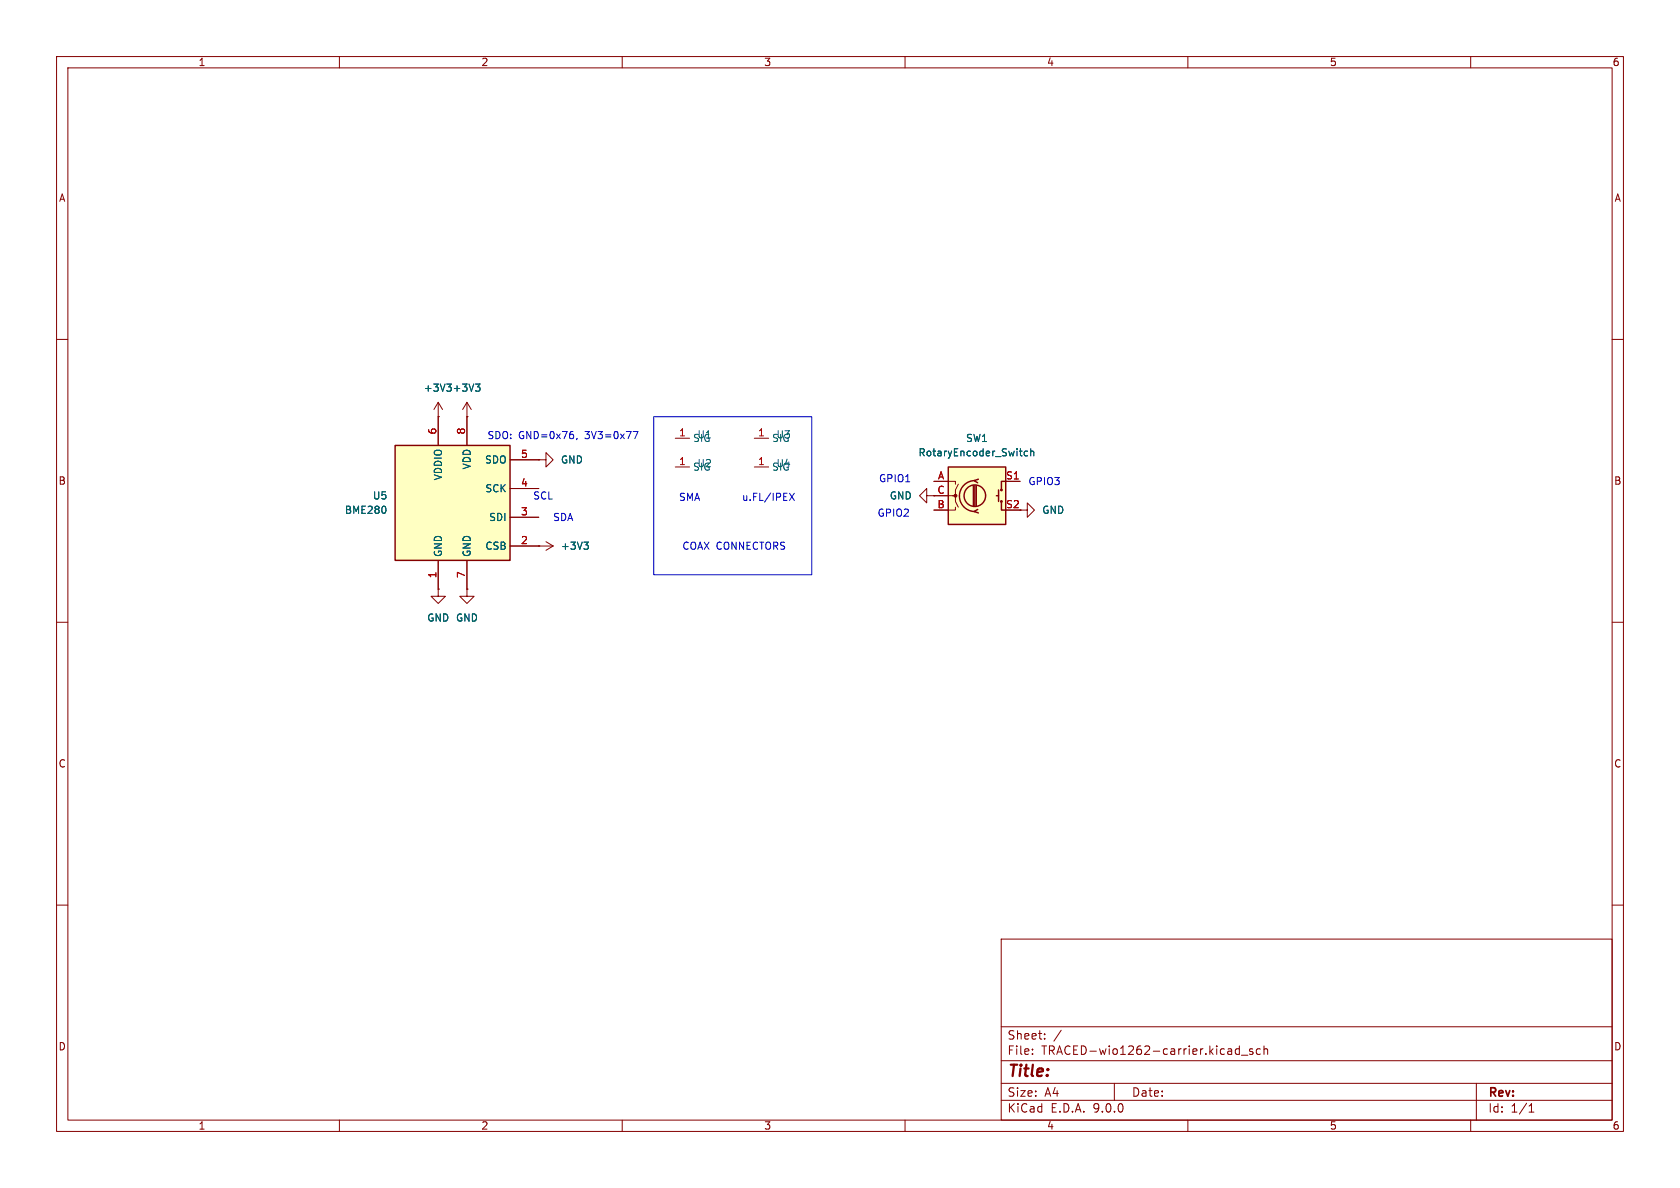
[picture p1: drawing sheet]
<svg xmlns="http://www.w3.org/2000/svg" width="297mm" height="210mm" viewBox="0 0 297 210" stroke-linecap="round" stroke-linejoin="round" font-family="sans-serif">
<g fill="none" stroke="#840000" stroke-width=".18">
<path d="M10 10h277v190h-277zM12 12h273v186h-273zM60 10v2M110 10v2M160 10v2M210 10v2M260 10v2M10 60h2M119.4 77.5h2.5M133.3 77.5h2.6M285 60h2M119.4 82.6h2.5"/>
<path d="M133.3 82.6h2.6M180.3 90.2h1.3v-1.3l1.3 1.3-1.3 1.2v-1.2M10 110h2M285 110h2M10 160h2M177 166h108v32h-108zM285 160h2M60 198v2M110 198v2M160 198v2M177 194.5h108M177 191.5h108"/>
<path d="M177 187.5h108M177 181.5h108M182.5 186.3v.1M182.5 185.5v.1M184.7 183.6v.1M184.7 182.8v.1M187.6 182.1l-1.3 2M197 191.5v3M210 198v2M219.1 184.9v1.5M219.1 185.5l-.4-.1-.3 .3v.4l.1 .2h.6M219.5 186.5h1.1"/>
<path d="M221.5 185.5l-.4-.1-.2 .2 .1 .2 .5 .2v.3h-.6M222.8 185.5l-.4-.1-.3 .3v.4l.1 .2h.6M223.5 185.5l.2-.1 .3 .1 .1 .9M223.5 184.9v1.5M260 198v2M261 191.5v6.5M270.3 196.6h.9M270.3 195.5l.4-.4v1.5"/>
</g>
<path d="M167.6 82.6h10.2v10.1h-10.2z" fill="#ffffc2"/>
<g fill="none" stroke="#840000" stroke-width=".25">
<path d="M167.6 82.6h10.2v10.1h-10.2zM172.1 85.9v3.5M172.3 85a2.73 2.73 0 0 0-2.7 2.7 2.73 2.73 0 0 0 2.7 2.7M172.3 85.9v3.5M172.6 85.9v3.5M172.8 90l-.6 .4 .8 .3M173 84.7l-.8 .3 .6 .3M176.1 87.6h.4M176.5 86.6v2M177 88.6v1.6h.8M177.8 85.1h-.8v1.5"/>
<circle cx="172.3" cy="87.6" r="1.9"/>
<circle cx="177" cy="86.6" r=".13"/>
<circle cx="177" cy="88.6" r=".13"/>
</g>
<g fill="none" stroke="#840000" stroke-width=".18">
<path d="M82.5 73.7h.1M82.5 71.1l-.7 1.3M82.5 71.1l.8 1.3M82.5 71.1v2.6M95.2 96.5h.1M95.2 81.3h1.3v-1.3l1.3 1.3-1.3 1.3v-1.3M95.2 81.3h.1M95.2 96.5h2.6M96.5 95.8l1.3 .7M97.8 96.5l-1.3 .8M163.8 87.6v-1.2l-1.2 1.2 1.2 1.3v-1.3h5.1v1l.5 1.1M165.1 85.1h3.8v.5"/>
<path d="M168.9 89.7v.5h-3.8M169.4 85.6l-.5 1v1h-.5M177.8 85.1h2.5M77.5 104.1v1.3h1.2l-1.2 1.3-1.3-1.3h1.3M77.5 104.1h.1"/>
</g>
<circle cx="168.9" cy="87.6" r=".25" fill="#840000" stroke="#840000" stroke-width=".18"/>
<path d="M84.1 67.9h.7l-.4 .5M84.6 68.4l.2 .2v.3l-.2 .3M181.7 79.8l-.4-.1-.2 .3 .1 .5h.5M182.2 79.9l.2-.2 .3 .1 .1 .8M182.2 79.3v1.3M103.2 95.8h.8l-.4 .5M103.8 96.3l.2 .3v.3l-.2 .2" fill="none" stroke="#006464" stroke-width=".18"/>
<path d="M69.8 78.7h20.4v20.4h-20.4z" fill="#ffffc2"/>
<path d="M69.8 78.7h20.4v20.4h-20.4z" fill="none" stroke="#840000" stroke-width=".25"/>
<g fill="none" stroke="#840000" stroke-width=".18">
<path d="M77.5 73.7h.1M77.5 71.1v7.6M77.5 71.1l-.8 1.3M77.5 71.1l.7 1.3M82.5 73.7h.1M82.5 73.7v5M77.5 99.1v5M82.5 99.1v5M90.2 81.3h5M90.2 86.4h5M90.2 91.4h5M90.2 96.5h5"/>
<path d="M95.2 96.5h.1M95.2 81.3h.1M165.1 85.1h2.5M165.1 87.6h2.5M165.1 90.2h2.5M177.8 85.1h2.5M77.5 104.1h.1M82.5 104.1v1.3h1.3l-1.3 1.3-1.2-1.3h1.2M82.5 104.1h.1"/>
</g>
<path d="M84.1 67.9h.7l-.4 .5M84.6 68.4l.2 .2v.3l-.2 .3M181.7 79.8l-.4-.1-.2 .3 .1 .5h.5M182.2 79.9l.2-.2 .3 .1 .1 .8M182.2 79.3v1.3M68.2 89.7v.8M103.2 95.8h.8l-.4 .5M103.8 96.3l.2 .3v.3l-.2 .2" fill="none" stroke="#006464" stroke-width=".18"/>
<path d="M101.4 76.9v.5M102 77.5l-.1 .2M111.9 76.3h.9l-.6 1.2M115.6 73.7h27.9v27.9h-27.9zM139.6 87.2l.8 1.3M140.4 87.2l-.8 1.3" fill="none" stroke="#0000c2" stroke-width=".18"/>
<text font-size="2.8" fill="#840000" x="178" y="190.9">Title:</text>
<g font-size="2.1" fill="#840000">
<text x="178" y="184">Sheet:</text>
<text x="178" y="186.7">File:</text>
<text x="184.1" y="186.7">TRACED-wio1262-carrier.kicad_sch</text>
<text x="178" y="196.9">KiCad</text>
<text x="178" y="194.1">Size:</text>
<text x="184.7" y="194.1">A4</text>
<text x="185.7" y="196.9">E.D.A.</text>
<text x="193.3" y="196.9">9.0.0</text>
<text x="200" y="194.1">Date:</text>
<text x="263" y="194.3">Rev:</text>
<text x="263" y="196.9">Id:</text>
<text x="267.1" y="196.9">1/1</text>
</g>
<g font-size="1.8" fill="#840000">
<text x="35" y="11.9">1</text>
<text x="85" y="11.9">2</text>
<text x="135" y="11.9">3</text>
<text x="185" y="11.9">4</text>
<text x="235" y="11.9">5</text>
<text x="285" y="11.9">6</text>
<text x="10.3" y="35.9">A</text>
<text x="285.3" y="35.9">A</text>
<text x="10.3" y="85.9">B</text>
<text x="165.6" y="87.4">C</text>
<text x="285.3" y="85.9">B</text>
<text x="10.3" y="135.9">C</text>
<text x="285.3" y="135.9">C</text>
<text x="10.3" y="185.9">D</text>
<text x="285.3" y="185.9">D</text>
<text x="35" y="199.9">1</text>
<text x="85" y="199.9">2</text>
<text x="135" y="199.9">3</text>
<text x="185" y="199.9">4</text>
<text x="235" y="199.9">5</text>
<text x="285" y="199.9">6</text>
</g>
<g font-size="1.8" fill="#006464">
<text x="74.8" y="69.4">+3V3 +3V3</text>
<text x="123.2" y="77.7">U1</text>
<text x="137.2" y="77.7">U3</text>
<text x="83.4" y="83.1" transform="rotate(-90 83.4 83.1)">VDD</text>
<text x="85.6" y="82.1">SDO</text>
<text x="99.1" y="82.1">GND</text>
<text x="123.2" y="82.8">U2</text>
<text x="137.2" y="82.8">U4</text>
<text x="162.3" y="80.9">RotaryEncoder_Switch</text>
<text x="170.7" y="78.3">SW1</text>
<text x="65.8" y="88.5">U5</text>
<text x="78.3" y="85" transform="rotate(-90 78.3 85)">VDDIO</text>
<text x="85.7" y="87.2">SCK</text>
<text x="157.2" y="88.5">GND</text>
<text x="60.9" y="91">BME280</text>
<text x="86.4" y="92.3">SDI</text>
<text x="184.2" y="91">GND</text>
<text x="78.3" y="98.6" transform="rotate(-90 78.3 98.6)">GND</text>
<text x="83.4" y="98.6" transform="rotate(-90 83.4 98.6)">GND</text>
<text x="85.7" y="97.4">CSB</text>
<text x="99.1" y="97.4">+3V3</text>
<text x="75.4" y="110.1">GND GND</text>
</g>
<g font-size="1.8" fill="#a90000">
<text x="77.2" y="76.9" transform="rotate(-90 77.2 76.9)">6</text>
<text x="82.3" y="76.9" transform="rotate(-90 82.3 76.9)">8</text>
<text x="119.9" y="77.2">1</text>
<text x="133.9" y="77.2">1</text>
<text x="92" y="81">5</text>
<text x="119.9" y="82.3">1</text>
<text x="133.9" y="82.3">1</text>
<text x="92" y="86.1">4</text>
<text x="165.6" y="89.9">B</text>
<text x="165.7" y="84.8">A</text>
<text x="177.8" y="84.8">S1</text>
<text x="177.8" y="89.9">S2</text>
<text x="92" y="91.2">3</text>
<text x="92" y="96.3">2</text>
<text x="77.2" y="102.3" transform="rotate(-90 77.2 102.3)">1</text>
<text x="82.3" y="102.3" transform="rotate(-90 82.3 102.3)">7</text>
</g>
<g font-size="1.8" fill="#0000c2">
<text x="86.1" y="77.8">SDO:</text>
<text x="91.7" y="77.8">GND=0x76,</text>
<text x="103.5" y="77.8">3V3=0x77</text>
<text x="94.2" y="88.5">SCL</text>
<text x="119.9" y="88.8">SMA</text>
<text x="131.1" y="88.8">u.FL/IPEX</text>
<text x="155.3" y="85.4">GPIO1</text>
<text x="181.7" y="86">GPIO3</text>
<text x="97.7" y="92.3">SDA</text>
<text x="155" y="91.5">GPIO2</text>
<text x="120.5" y="97.4">COAX CONNECTORS</text>
</g>
</svg>
